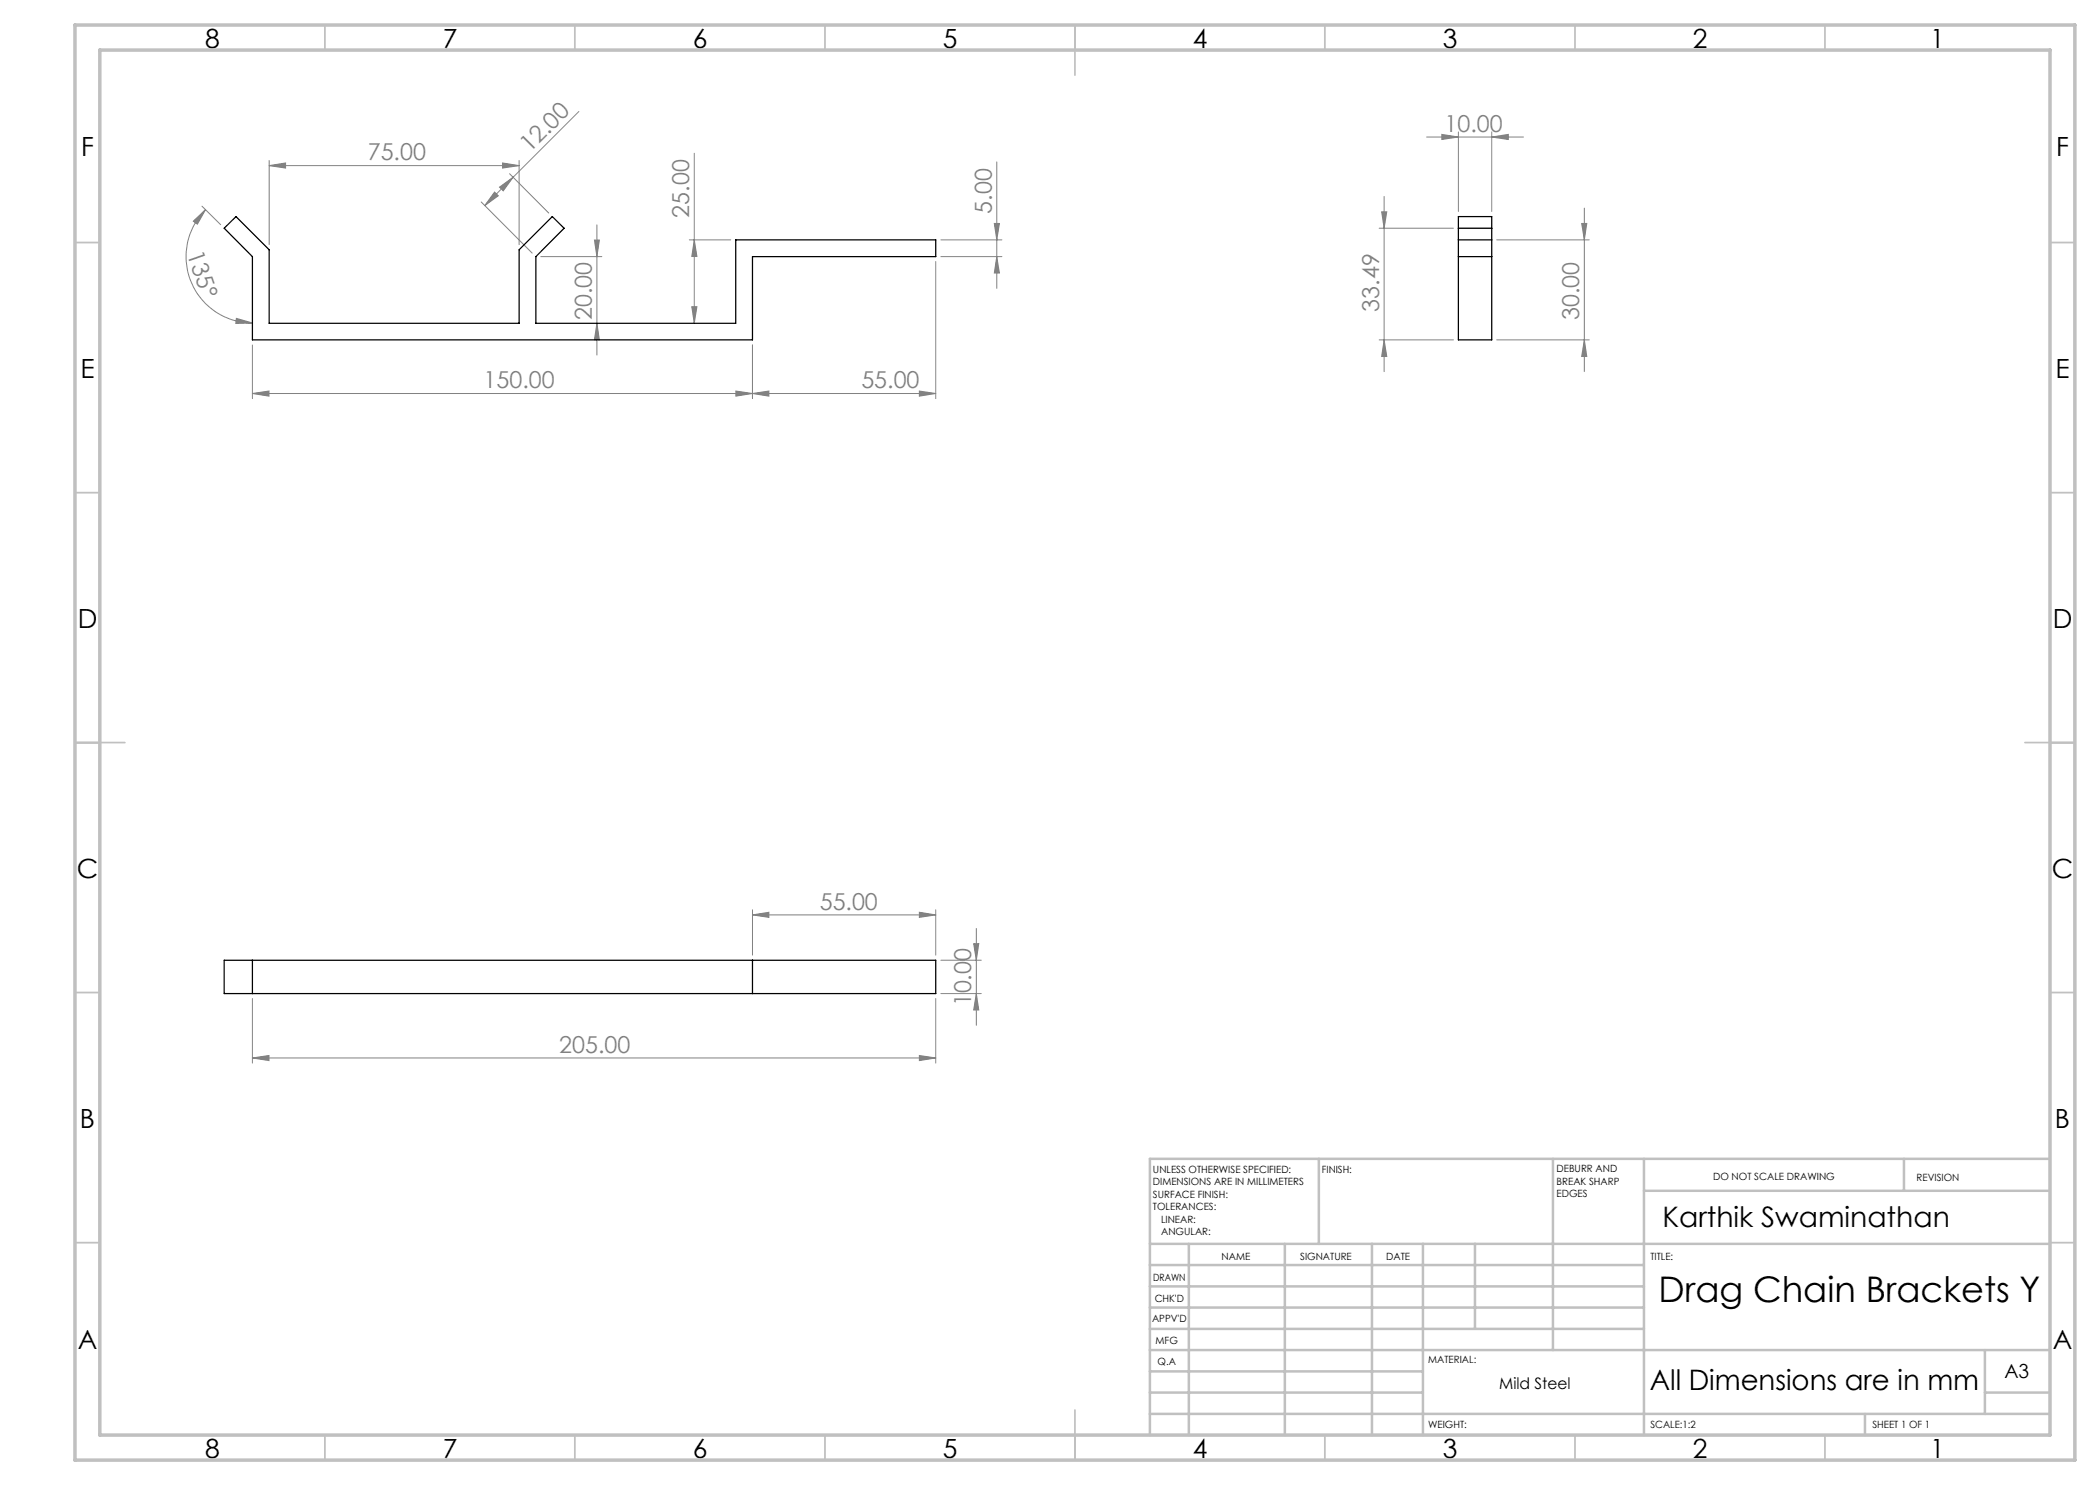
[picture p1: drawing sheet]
<svg xmlns="http://www.w3.org/2000/svg" width="420mm" height="297mm" viewBox="0 0 420 297" stroke-linecap="round" stroke-linejoin="round" font-family="sans-serif">
<g fill="none" stroke="#808080" stroke-width=".2">
<path d="M53.8 33.1l3.3-.5v1zM53.8 32.1v16.8M53.8 33.1h50M98.9 38.4l.8 .8-2.8 1.9zM99.9 37.4l2.7-1.9-2 2.7zM100.5 32.6l3.3 .5-3.3 .5zM101.9 34.7l7.8 7.9M103.8 32.1v16.8M115.8 22.3l-18.9 18.8M138.9 30.7v34M199.4 32.4v25.3M276.8 39.3v35"/>
<path d="M285.3 27.4h19.4M288.4 26.9l3.3 .5-3.3 .5zM291.7 26.4v15.9M298.3 27.4l3.4-.5v1zM298.3 26.4v15.9M38.7 44.2l2.4-2.3-1.6 2.9zM40.4 41.2l3.7 3.7M41.1 41.9a13.3 13.3 0 0 0-2.9 14.5 13.3 13.3 0 0 0 12.3 8.2M96.2 40.4l10.2 10.2M108.2 51.3h12.2M118.9 48h1l-.5 3.3zM119.4 45v26"/>
<path d="M137.9 48h8.3M138.9 48l.5 3.3h-1zM187.1 52.3v27.4M188.2 51.3h12.2M188.2 48h12.2M198.9 44.7h1l-.5 3.3zM199.4 51.3l.5 3.3h-1zM275.8 45.6h14.9M276.3 42.4h1.1l-.6 3.2zM299.3 48h18.6M316.3 44.7h1.1l-.5 3.3zM316.9 41.6v32.7"/>
<path d="M47.3 63.7l3.2 .9-3.3 .1zM50.5 78.7l3.3-.5v1zM50.5 69v10.7M50.5 78.7h136.6M119.4 64.7l.5 3.2h-1zM138.4 61.3h1l-.5 3.4zM147.2 78.2l3.3 .5-3.3 .5zM150.5 78.7l3.3-.5v1zM150.5 69v10.7M183.9 78.2l3.2 .5-3.2 .5zM275.8 68h14.9M276.8 68l.6 3.3h-1.1z"/>
<path d="M299.3 68h18.6M316.9 68l.5 3.3h-1.1zM50.5 199.7v12.9M150.5 183l3.3-.5v1zM150.5 182v9M150.5 183h36.6M183.9 182.5l3.2 .5-3.2 .5zM187.1 182v9M187.1 199.7v12.9M188.2 192h8.1M188.2 198.7h8.1M194.7 188.7h1.1l-.5 3.3z"/>
<path d="M195.3 198.7l.5 3.3h-1.1zM195.3 185.7v19.4M50.5 211.6l3.3-.5v1zM50.5 211.6h136.6M183.9 211.1l3.2 .5-3.2 .5z"/>
</g>
<g fill="none" stroke="#c0c0c0" stroke-width=".35">
<path d="M65 5v5M115 5v5M165 5v5M215 5v10M265 5v5M315 5v5M365 5v5M15 48.5h5M410 48.5h5M15 98.5h5M410 98.5h5M15 148.5h10"/>
<path d="M405 148.5h10M15 198.5h5M410 198.5h5M15 248.5h5M410 248.5h5M65 287v5M115 287v5M165 287v5M215 282v10M265 287v5M315 287v5M365 287v5"/>
</g>
<g fill="none" stroke="#c0c0c0" stroke-width=".5">
<path d="M263.8 231.8v17M310.6 231.8v38.2M328.8 231.8v55.2M328.8 238.2h81.2M380.8 231.8v6.4M410 231.8h-180v55.2M230 248.8h180M230 257.3h98.8M230 253h98.8M237.8 248.8v38.2M257 248.8v38.2M274.4 248.8v38.2"/>
<path d="M284.6 248.8v38.2M295 248.8v17M230 265.8h98.8M230 261.5h98.8M230 278.5h54.6M230 274.3h54.6M230 270h180M397 278.5h13M397 270v12.8M230 282.8h180M373 282.8v4.2"/>
</g>
<path d="M15 5h400v287h-400zM20 10h390v277h-390z" fill="none" stroke="#c0c0c0" stroke-width=".7"/>
<g fill="#808080">
<path d="M100.5 32.6l3.3 .5-3.3 .5zM53.8 33.1l3.3-.5v1z"/>
<path d="M50.5 78.7l3.3-.5v1zM147.2 78.2l3.3 .5-3.3 .5zM150.5 183l3.3-.5v1zM183.9 182.5l3.2 .5-3.2 .5zM288.4 26.9l3.3 .5-3.3 .5zM298.3 27.4l3.4-.5v1z"/>
<path d="M150.5 78.7l3.3-.5v1zM183.9 78.2l3.2 .5-3.2 .5z"/>
<path d="M98.9 38.4l.8 .8-2.8 1.9zM99.9 37.4l2.7-1.9-2 2.7z"/>
<path d="M119.4 64.7l.5 3.2h-1zM118.9 48h1l-.5 3.3z"/>
<path d="M138.9 48l.5 3.3h-1zM138.4 61.3h1l-.5 3.4z"/>
<path d="M316.9 68l.5 3.3h-1.1zM316.3 44.7h1.1l-.5 3.3z"/>
<path d="M198.9 44.7h1l-.5 3.3zM199.4 51.3l.5 3.3h-1zM194.7 188.7h1.1l-.5 3.3zM195.3 198.7l.5 3.3h-1.1zM276.3 42.4h1.1l-.6 3.2zM276.8 68l.6 3.3h-1.1z"/>
<path d="M38.7 44.2l2.4-2.3-1.6 2.9zM47.3 63.7l3.2 .9-3.3 .1z"/>
<path d="M50.5 211.6l3.3-.5v1zM183.9 211.1l3.2 .5-3.2 .5z"/>
</g>
<path d="M44.8 45.6l2.4-2.3 6.6 6.6v14.8h50v-14.8l6.7-6.6 2.3 2.3-5.6 5.7v13.4h39.9v-16.7h40v3.3h-36.6v16.7h-100v-16.7zM291.7 48h6.6M291.7 51.3h6.6M291.7 43.3h6.6v24.7h-6.6zM291.7 45.6h6.6M44.8 192h142.3v6.7h-142.3zM50.5 192v6.7M150.5 192v6.7" fill="none" stroke="#000" stroke-width=".25"/>
<text font-size="7.1" x="331.7" y="260.4">Drag Chain Brackets Y</text>
<g font-size="5.6">
<text x="332.5" y="245.3">Karthik Swaminathan</text>
<text x="330" y="277.9">All Dimensions are in mm</text>
</g>
<g font-size="5.3">
<text x="41" y="9.5">8</text>
<text x="88.5" y="9.5">7</text>
<text x="138.5" y="9.5">6</text>
<text x="188.5" y="9.5">5</text>
<text x="238.5" y="9.5">4</text>
<text x="288.5" y="9.5">3</text>
<text x="338.5" y="9.5">2</text>
<text x="386" y="9.5">1</text>
<text x="16.2" y="31.3">F</text>
<text x="411.2" y="31.3">F</text>
<text x="16.1" y="75.5">E</text>
<text x="411.1" y="75.5">E</text>
<text x="15.5" y="125.5">D</text>
<text x="410.5" y="125.5">D</text>
<text x="15.4" y="175.5">C</text>
<text x="410.4" y="175.5">C</text>
<text x="16" y="225.5">B</text>
<text x="411" y="225.5">B</text>
<text x="15.5" y="269.8">A</text>
<text x="410.5" y="269.8">A</text>
<text x="41" y="291.5">8</text>
<text x="88.5" y="291.5">7</text>
<text x="138.5" y="291.5">6</text>
<text x="188.5" y="291.5">5</text>
<text x="238.5" y="291.5">4</text>
<text x="288.5" y="291.5">3</text>
<text x="338.5" y="291.5">2</text>
<text x="386" y="291.5">1</text>
</g>
<g font-size="4.7" fill="#808080">
<text x="288.9" y="26.4">10.00</text>
<text x="73.5" y="32.1">75.00</text>
<text x="105.9" y="30.7" transform="rotate(-45 105.9 30.7)">12.00</text>
<text x="137.9" y="43.6" transform="rotate(-90 137.9 43.6)">25.00</text>
<text x="198.4" y="42.7" transform="rotate(-90 198.4 42.7)">5.00</text>
<text x="37.3" y="50.8" transform="rotate(71 37.3 50.8)">135°</text>
<text x="118.4" y="64" transform="rotate(-90 118.4 64)">20.00</text>
<text x="275.8" y="62.3" transform="rotate(-90 275.8 62.3)">33.49</text>
<text x="315.9" y="64.1" transform="rotate(-90 315.9 64.1)">30.00</text>
<text x="96.7" y="77.7">150.00</text>
<text x="172.3" y="77.7">55.00</text>
<text x="163.9" y="181.9">55.00</text>
<text x="194.3" y="201.3" transform="rotate(-90 194.3 201.3)">10.00</text>
<text x="111.9" y="210.6">205.00</text>
</g>
<text font-size="3.9" x="400.9" y="275.5">A3</text>
<text font-size="3.2" x="299.8" y="277.9">Mild Steel</text>
<g font-size="2">
<text x="230.6" y="234.6">UNLESS OTHERWISE SPECIFIED:</text>
<text x="230.6" y="237.1">DIMENSIONS ARE IN MILLIMETERS</text>
<text x="230.6" y="239.6">SURFACE FINISH:</text>
<text x="264.4" y="234.6">FINISH:</text>
<text x="311.3" y="234.5">DEBURR AND</text>
<text x="311.3" y="237">BREAK SHARP</text>
<text x="311.3" y="239.5">EDGES</text>
<text x="342.6" y="236">DO NOT SCALE DRAWING</text>
<text x="383.3" y="236.2">REVISION</text>
<text x="230.6" y="242.1">TOLERANCES:</text>
<text x="232.2" y="244.6">LINEAR:</text>
<text x="232.2" y="247.1">ANGULAR:</text>
<text x="244.3" y="252">NAME</text>
<text x="260" y="251.9">SIGNATURE</text>
<text x="277.2" y="251.9">DATE</text>
<text x="330.1" y="251.9">TITLE:</text>
<text x="230.6" y="256.1">DRAWN</text>
<text x="230.9" y="260.3">CHK'D</text>
<text x="230.4" y="264.4">APPV'D</text>
<text x="231.1" y="268.8">MFG</text>
<text x="231.5" y="273">Q.A</text>
<text x="285.6" y="272.5">MATERIAL:</text>
<text x="285.6" y="285.5">WEIGHT:</text>
<text x="330.1" y="285.6">SCALE:1:2</text>
<text x="374.5" y="285.6">SHEET 1 OF 1</text>
</g>
</svg>
